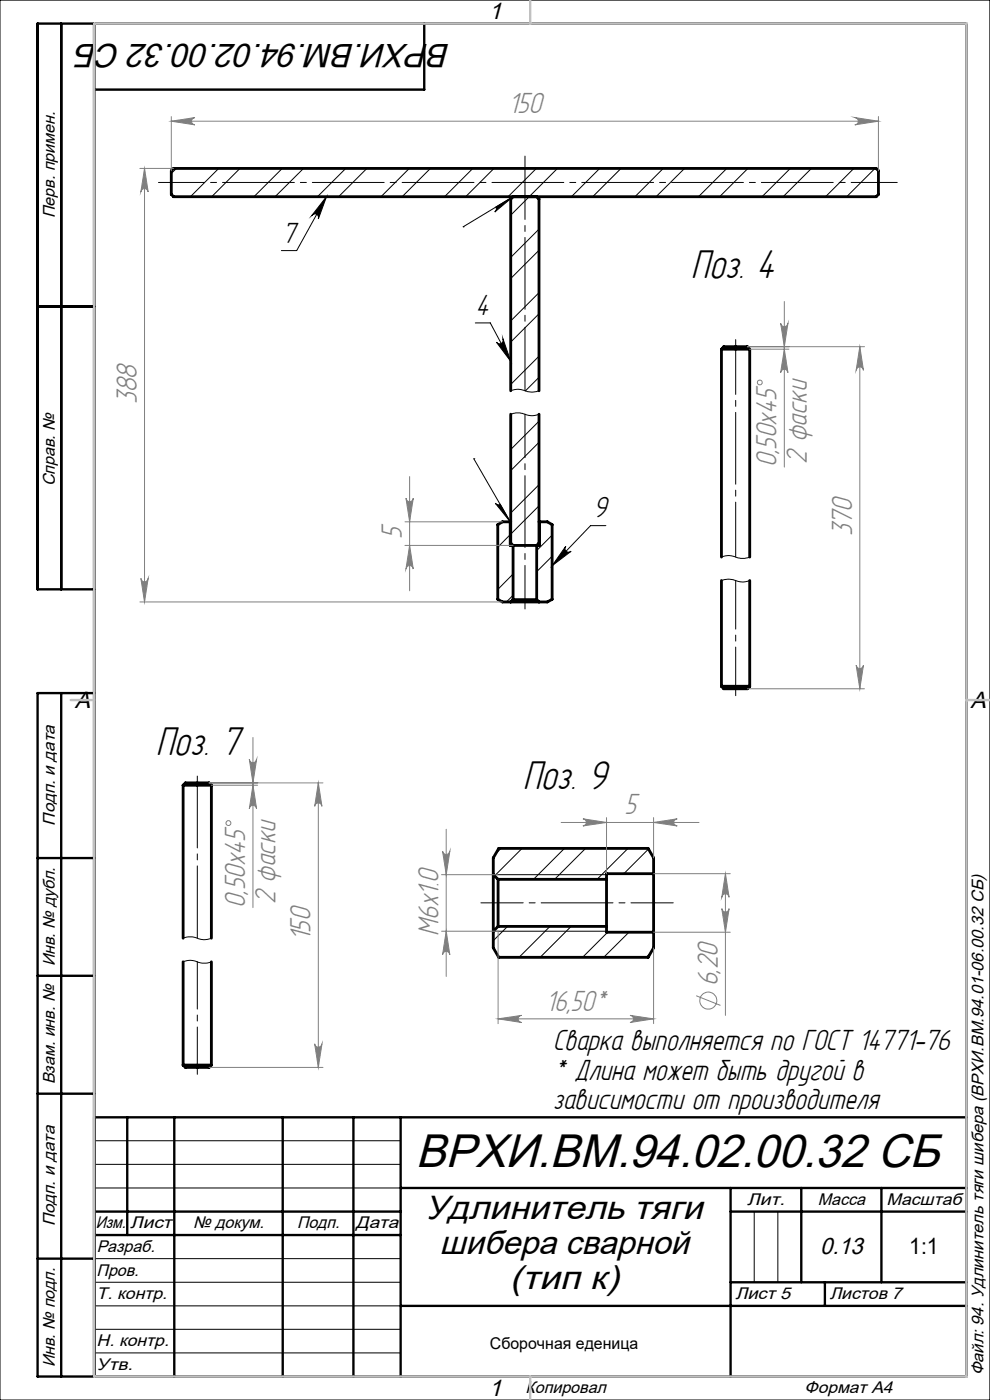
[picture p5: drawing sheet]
<svg xmlns="http://www.w3.org/2000/svg" width="210mm" height="297mm" viewBox="0 0 210 297" stroke-linecap="round" stroke-linejoin="round" font-family="sans-serif">
<g fill="none" stroke="#000" stroke-width=".21">
<path d="M0 0h210v297h-210zM37.4 35.7l-1.1 1.1M46.4 35.7l-6 6M50.9 35.7l-6 6M59.9 35.7l-6 6M64.4 35.7l-6.1 6M73.3 35.7l-6 6M77.8 35.7l-6 6M86.8 35.7l-6 6M91.3 35.7l-6 6M100.3 35.7l-6 6M104.8 35.7l-6 6"/>
<path d="M113.8 35.7l-6 6M118.3 35.7l-10 9.9M127.2 35.7l-6 6M131.7 35.7l-6 6M140.7 35.7l-6 6M145.2 35.7l-6 6M154.2 35.7l-6 6M158.6 35.7l-6 6M167.6 35.7l-6 6M172.1 35.7l-6 6M181.1 35.7l-6 6M185.6 35.7l-6 6"/>
<path d="M69.3 41.7l-1.8 4.8a.78 .78 0 0 0-.3-1.1 .78 .78 0 0 0-1.1 .3zM69.3 41.7l-6.4 11.5h-3.2M98.2 48.1h.1M105.2 43.9l3.6-2.2-3.8 3.3 .3-.6zM108.8 41.7l-10.6 6.4M114.3 48.6l-6 6M114.3 53.1l-6 6M100.8 68.5h3.2l4.3 8.2M105.3 72.6a.78 .78 0 0 0 1 .3 .78 .78 0 0 0 .4-1l1.6 4.8zM114.3 62.1l-6 6M114.3 75.6l-6 6M114.3 66.6l-6 6"/>
<path d="M100.5 97.3h.1M100.5 97.3l7.7 13.4M108.3 87.9a4.7 4.7 0 0 1 3.8 .2 3.8 3.8 0 0 0 2.2-.2M108.3 82.9l.3-.1a5 5 0 0 1 3.5 .3l.9 .1 1.3-.3M114.3 80l-2.9 2.9M114.3 89.4l-6 6M114.3 93.8l-6 6M105.1 106.7l.6 .4 .4-.1 2.1 3.7zM106.3 110.9l-.7 .7M108.2 113.4l-2.6 2.7M114.3 102.8l-6 6M114.3 107.3l-6 6"/>
<path d="M117.1 118l-3.3 3.3M117.1 113.5l-3.3 3.3M120 115.9a.77 .77 0 0 0 .1 1 .77 .77 0 0 0 1 0l-4 3.1zM128.5 111.5h-3.2l-8.2 8.5M153 118.2l.3-.1a4.3 4.3 0 0 1 3.3 .3h.2a3.5 3.5 0 0 0 2.2-.2M108.8 121.8l-3.2 3.3M108.8 126.3l-1.4 1.4M117.1 127l-.3 .3M153 123.2l.6-.2a6.6 6.6 0 0 1 3.5 .4h1.1l.8-.2M106.3 180l-1.1 1.1M110.7 180l-5.8 5.8M119.7 180l-6.5 6.5"/>
<path d="M124.2 180l-6.5 6.5M133.2 180l-6.6 6.5M38.8 199a4.7 4.7 0 0 1 3.9 .3l.8 .1 1.3-.4M107.7 196.5l-3.1 3.1M116.7 196.5l-6.6 6.6M121.1 196.5l-6.5 6.6M128.7 185.6h-24.1v12h24.1M128.9 197.8l-5.3 5.3M133.4 197.8l-5.3 5.3M137.5 180.1l-5.2 5.2M38.8 204a4.7 4.7 0 0 1 3.9 .3h1l1.1-.3M138.1 202l-1 1.1"/>
<path d="M20 242h65M20 247h65M20 252h65M160 257v15M165 257v15M20 267h65M20 272h65M20 277h65M20 282h65M20 287h65"/>
</g>
<g fill="none" stroke="#000" stroke-width=".6">
<path d="M36.8 35.7h149l.5 .5v5l-.5 .5h-149l-.5-.5v-5zM108.8 41.7l-.5 .5v40.7M113.8 41.7l.5 .5v40.7M153 74.1h6M153 74.1l.5-.5h5l.5 .5M153 74.1v44.1M159 74.1v44.1M108.3 87.9v27.3l.5 .5v11.5M114.3 87.9v27.3l-.5 .5v11.5M108.2 110.7v5h6.2v-5M108.3 110.7h-1.7l-1 .6v15.8l1 .6h1.7M114.3 110.7h1.8l1 .6v15.8l-1 .6h-1.8"/>
<path d="M108.3 127.7h6M108.8 127.2h5M108.8 127.2l-.5 .5M113.8 127.2l.5 .5M153 123.2v22.4M159 123.2v22.4M153 145.6h6M153 145.6l.5 .5h5l.5-.5M38.8 166.6h6M38.8 166.6l.5-.5h5l.5 .5M38.8 166.6v32.4M44.8 166.6v32.4"/>
<path d="M104.6 185.6v12M104.6 197.6v3.5l1.2 2h31.7l1.1-2v-3.3M104.6 185.6l1.1 .9M105.7 186.5v10M105.7 186.5h23M105.7 196.5h23M105.7 196.5l-1.1 1.1M128.7 186.5v10M128.7 196.5v1.3h9.9M138.6 185.3v12.5M138.6 185.3v-3.3l-1.1-2h-31.7l-1.2 2v3.6M138.6 185.3h-9.9v1.2"/>
<path d="M38.8 204v22M44.8 204v22M38.8 226h6M38.8 226l.5 .4h5l.5-.4"/>
</g>
<g fill="none" stroke="#808080" stroke-width=".21">
<path d="M29.7 35.7h7.1M30.7 35.7l.7 5a.78 .78 0 0 0-.7-.7 .78 .78 0 0 0-.8 .7zM30.7 35.7v92M36.3 25.7l5-.8a.78 .78 0 0 0-.7 .8 .78 .78 0 0 0 .7 .8zM36.3 24.7v11.5M36.3 25.7h150M181.3 24.9l5 .8-5 .8a.78 .78 0 0 0 .8-.8 .78 .78 0 0 0-.8-.8zM186.3 24.7v11.5M158.5 73.6h24.9M159 74.1h8.4M165.6 68.6a.78 .78 0 0 0 .8 .7 .78 .78 0 0 0 .7-.7l-.7 5zM166.4 74.1l.7 5a.78 .78 0 0 0-.7-.8 .78 .78 0 0 0-.8 .8z"/>
<path d="M166.4 64v35.1M182.4 73.6l.8 5a.78 .78 0 0 0-.8-.8 .78 .78 0 0 0-.8 .8zM182.4 73.6v72.5M85.9 115.7h22.9M85.9 110.7h20.7M86.1 105.7a.78 .78 0 0 0 .8 .7 .78 .78 0 0 0 .8-.7l-.8 5zM86.9 115.7l.8 5a.78 .78 0 0 0-.8-.7 .78 .78 0 0 0-.8 .7zM86.9 101.1v24.2M29.7 127.7h76.9M29.9 122.7a.78 .78 0 0 0 .8 .7 .78 .78 0 0 0 .7-.7l-.7 5zM53.7 156.5v36M158.5 146.1h24.9"/>
<path d="M181.6 141.1a.78 .78 0 0 0 .8 .7 .78 .78 0 0 0 .8-.7l-.8 5zM44.3 166.1h24.2M44.8 166.6h9.8M52.9 161.1a.78 .78 0 0 0 .8 .7 .78 .78 0 0 0 .7-.7l-.7 5zM53.7 166.6l.7 5a.78 .78 0 0 0-.7-.8 .78 .78 0 0 0-.8 .8zM67.5 166.1v60.3M67.5 166.1l.8 5a.78 .78 0 0 0-.8-.8 .78 .78 0 0 0-.8 .8zM94.7 175.9v31.2M119 174.5h29.3M123.6 173.7l5.1 .8-5.1 .7a.76 .76 0 0 0 .8-.7 .76 .76 0 0 0-.8-.8zM128.7 173.5v11.8M138.6 173.5v8.5"/>
<path d="M138.6 174.5l5.1-.8a.76 .76 0 0 0-.8 .8 .76 .76 0 0 0 .8 .7zM93.7 197.6h12v19.6M93.7 185.6h11.9M93.9 180.5a.78 .78 0 0 0 .8 .8 .78 .78 0 0 0 .7-.8l-.7 5.1zM94.7 197.6l.7 5a.78 .78 0 0 0-.7-.8 .78 .78 0 0 0-.8 .8zM138.6 197.8h16.3M138.6 185.3h16.3M153.1 192.8a.78 .78 0 0 0 .8 .7 .78 .78 0 0 0 .8-.7l-.8 5zM153.9 185.3l.8 5.1a.78 .78 0 0 0-.8-.8 .78 .78 0 0 0-.8 .8zM153.9 185.3v30.1M105.7 216.1l4.9-.7a.76 .76 0 0 0-.7 .8 .76 .76 0 0 0 .7 .7zM105.7 216.1h32.9"/>
<path d="M133.6 215.4l5 .7-5 .8a.76 .76 0 0 0 .8-.7 .76 .76 0 0 0-.8-.8zM138.6 201.1v16.1M147.7 211.2l5.1 2.1M44.3 226.4h24.2M66.7 221.4a.78 .78 0 0 0 .8 .8 .78 .78 0 0 0 .8-.8l-.8 5z"/>
<circle cx="161.2" cy="81.1" r=".52"/>
<circle cx="48.5" cy="174.6" r=".52"/>
<circle cx="150.2" cy="212.3" r="1.8"/>
</g>
<path d="M156.1 123.1v24.5" fill="none" stroke="#000" stroke-width=".21" stroke-dasharray="15.2 1.3 1.3 1.3" stroke-dashoffset="4.9"/>
<path d="M156.1 72v46.1" fill="none" stroke="#000" stroke-width=".21" stroke-dasharray="15.2 1.3 1.3 1.3" stroke-dashoffset="3.6"/>
<path d="M41.9 204v23.9" fill="none" stroke="#000" stroke-width=".21" stroke-dasharray="15.2 1.3 1.3 1.3" stroke-dashoffset="5.2"/>
<path d="M41.9 164.6v34.4" fill="none" stroke="#000" stroke-width=".21" stroke-dasharray="15.2 1.3 1.3 1.3" stroke-dashoffset="-.1"/>
<path d="M111.4 87.9v41.3" fill="none" stroke="#000" stroke-width=".21" stroke-dasharray="15.2 1.3 1.3 1.3" stroke-dashoffset="6"/>
<path d="M111.4 33.1v49.8" fill="none" stroke="#000" stroke-width=".21" stroke-dasharray="15.2 1.3 1.3 1.3" stroke-dashoffset="1.8"/>
<path d="M102 191.5h40.8" fill="none" stroke="#000" stroke-width=".21" stroke-dasharray="15.2 1.3 1.3 1.3" stroke-dashoffset="6.3"/>
<g fill="none" stroke="#000" stroke-width=".5">
<path d="M13 5v120M20 5v287M90 5v14h-70M8 65h12M20 125h-12v-120h197v287h-197v-145h12M13 147v145M8 182h12M8 207h12M8 232h12M20 237h185M27 237v25M37 237v55"/>
<path d="M60 237v55M75 237v55M85 237v55M20 257h65M85 252h120M155 252v40M155 257h50M170 252v20M187 252v20M8 267h12M20 262h65M85 277h120"/>
<path d="M155 272h50M175 272v5"/>
</g>
<path d="M20 5h185v287h-185zM112.5 0v5M15 148.5h5M205 148.5h5M112.5 292v5" fill="none" stroke="#c0c0c0" stroke-width=".5"/>
<path d="M33.6 38.7h156.7" fill="none" stroke="#000" stroke-width=".21" stroke-dasharray="15.2 1.3 1.3 1.3" stroke-dashoffset="5.5"/>
<path d="M69.3 41.7l-1.8 4.8a.78 .78 0 0 0-.3-1.1 .78 .78 0 0 0-1.1 .3zM105.3 72.6a.78 .78 0 0 0 1 .3 .78 .78 0 0 0 .4-1l1.6 4.8zM120 115.9a.77 .77 0 0 0 .1 1 .77 .77 0 0 0 1 0l-4 3.1zM105.1 106.7l.6 .4 .4-.1 2.1 3.7zM105.2 43.9l3.6-2.2-3.8 3.3 .3-.6z" fill="#000"/>
<g fill="#808080">
<path d="M138.6 174.5l5.1-.8a.76 .76 0 0 0-.8 .8 .76 .76 0 0 0 .8 .7zM123.6 173.7l5.1 .8-5.1 .7a.76 .76 0 0 0 .8-.7 .76 .76 0 0 0-.8-.8z"/>
<path d="M36.3 25.7l5-.8a.78 .78 0 0 0-.7 .8 .78 .78 0 0 0 .7 .8zM181.3 24.9l5 .8-5 .8a.78 .78 0 0 0 .8-.8 .78 .78 0 0 0-.8-.8zM105.7 216.1l4.9-.7a.76 .76 0 0 0-.7 .8 .76 .76 0 0 0 .7 .7zM133.6 215.4l5 .7-5 .8a.76 .76 0 0 0 .8-.7 .76 .76 0 0 0-.8-.8z"/>
<path d="M153.1 192.8a.78 .78 0 0 0 .8 .7 .78 .78 0 0 0 .8-.7l-.8 5zM153.9 185.3l.8 5.1a.78 .78 0 0 0-.8-.8 .78 .78 0 0 0-.8 .8z"/>
<path d="M29.9 122.7a.78 .78 0 0 0 .8 .7 .78 .78 0 0 0 .7-.7l-.7 5zM30.7 35.7l.7 5a.78 .78 0 0 0-.7-.7 .78 .78 0 0 0-.8 .7zM86.9 115.7l.8 5a.78 .78 0 0 0-.8-.7 .78 .78 0 0 0-.8 .7zM86.1 105.7a.78 .78 0 0 0 .8 .7 .78 .78 0 0 0 .8-.7l-.8 5zM181.6 141.1a.78 .78 0 0 0 .8 .7 .78 .78 0 0 0 .8-.7l-.8 5zM182.4 73.6l.8 5a.78 .78 0 0 0-.8-.8 .78 .78 0 0 0-.8 .8zM166.4 74.1l.7 5a.78 .78 0 0 0-.7-.8 .78 .78 0 0 0-.8 .8zM165.6 68.6a.78 .78 0 0 0 .8 .7 .78 .78 0 0 0 .7-.7l-.7 5zM94.7 197.6l.7 5a.78 .78 0 0 0-.7-.8 .78 .78 0 0 0-.8 .8zM93.9 180.5a.78 .78 0 0 0 .8 .8 .78 .78 0 0 0 .7-.8l-.7 5.1z"/>
<path d="M67.5 166.1l.8 5a.78 .78 0 0 0-.8-.8 .78 .78 0 0 0-.8 .8zM66.7 221.4a.78 .78 0 0 0 .8 .8 .78 .78 0 0 0 .8-.8l-.8 5zM52.9 161.1a.78 .78 0 0 0 .8 .7 .78 .78 0 0 0 .7-.7l-.7 5zM53.7 166.6l.7 5a.78 .78 0 0 0-.7-.8 .78 .78 0 0 0-.8 .8z"/>
</g>
<text font-size="10" x="88.2" y="247.6">ВРХИ.ВМ.94.02.00.32 СБ</text>
<g font-size="9.5">
<text x="146.6" y="59">Поз. 4</text>
<text x="33.1" y="160.2">Поз. 7</text>
<text x="110.9" y="167.3">Поз. 9</text>
</g>
<g font-size="7.1">
<text x="95.6" y="9.3" transform="rotate(-180 95.6 9.3)">ВРХИ.ВМ.94.02.00.32 СБ</text>
<text x="90.2" y="258.6">Удлинитель тяги</text>
<text x="93.3" y="266.1">шибера сварной</text>
<text x="108.1" y="273.6">(тип к)</text>
</g>
<g font-size="6.9" fill="#808080">
<text x="107.9" y="24">150</text>
<text x="29" y="85.6" transform="rotate(-90 29 85.6)">388</text>
<text x="164.7" y="99.1" transform="rotate(-90 164.7 99.1)">0,50х45</text>
<text x="171.2" y="98.4" transform="rotate(-90 171.2 98.4)">2 фаски</text>
<text x="180.7" y="113.7" transform="rotate(-90 180.7 113.7)">370</text>
<text x="85.2" y="114.4" transform="rotate(-90 85.2 114.4)">5</text>
<text x="132.5" y="172.8">5</text>
<text x="58.4" y="191.9" transform="rotate(-90 58.4 191.9)">2 фаски</text>
<text x="52" y="192.5" transform="rotate(-90 52 192.5)">0,50х45</text>
<text x="65.9" y="199.7" transform="rotate(-90 65.9 199.7)">150</text>
<text x="93" y="198.5" transform="rotate(-90 93 198.5)">M6x1.0</text>
<text x="152.2" y="209.3" transform="rotate(-90 152.2 209.3)">6,20</text>
<text x="115.8" y="214.5">16,50*</text>
</g>
<g font-size="6.9">
<text x="59.8" y="51.5">7</text>
<text x="100.8" y="66.8">4</text>
<text x="125.8" y="109.8">9</text>
<text x="117.3" y="222.8">Сварка выполняется по ГОСТ 14771-76</text>
<text x="117.3" y="229">* Длина может быть другой в</text>
<text x="117.3" y="235.3">зависимости от производителя</text>
</g>
<g font-size="5">
<text x="103.7" y="4.1">1</text>
<text x="15.9" y="150.1">A</text>
<text x="205.9" y="150.1">A</text>
<text x="174" y="266">0.13</text>
<text x="103.7" y="296.1">1</text>
</g>
<text font-size="4.8" x="192.9" y="266">1:1</text>
<g font-size="3.6">
<text x="11.6" y="46.3" transform="rotate(-90 11.6 46.3)">Перв. примен.</text>
<text x="11.6" y="103.2" transform="rotate(-90 11.6 103.2)">Справ. №</text>
<text x="11.6" y="175.1" transform="rotate(-90 11.6 175.1)">Подп. и дата</text>
<text x="11.6" y="205" transform="rotate(-90 11.6 205)">Инв. № дубл.</text>
<text x="11.6" y="230" transform="rotate(-90 11.6 230)">Взам. инв. №</text>
<text x="158.5" y="255.6">Лит.</text>
<text x="173.5" y="255.6">Масса</text>
<text x="188.1" y="255.6">Масштаб</text>
<text x="11.6" y="260.1" transform="rotate(-90 11.6 260.1)">Подп. и дата</text>
<text x="20.3" y="260.6">Изм.</text>
<text x="27.6" y="260.6">Лист</text>
<text x="41" y="260.6">№ докум.</text>
<text x="63" y="260.6">Подп.</text>
<text x="75.5" y="260.6">Дата</text>
<text x="20.5" y="265.6">Разраб.</text>
<text x="20.5" y="275.6">Т. контр.</text>
<text x="20.5" y="270.6">Пров.</text>
<text x="156" y="275.6">Лист 5</text>
<text x="176" y="275.6">Листов 7</text>
<text x="20.5" y="285.6">Н. контр.</text>
<text x="11.6" y="290" transform="rotate(-90 11.6 290)">Инв. № подл.</text>
<text x="20.5" y="290.6">Утв.</text>
<text x="208.6" y="291.8" transform="rotate(-90 208.6 291.8)">Файл: 94. Удлинитель тяги шибера (ВРХИ.ВМ.94.01-06.00.32 СБ)</text>
<text x="111.5" y="295.6">Копировал</text>
<text x="170.7" y="295.6">Формат А4</text>
</g>
<text font-size="3.4" x="103.9" y="286.1">Сборочная еденица</text>
</svg>
